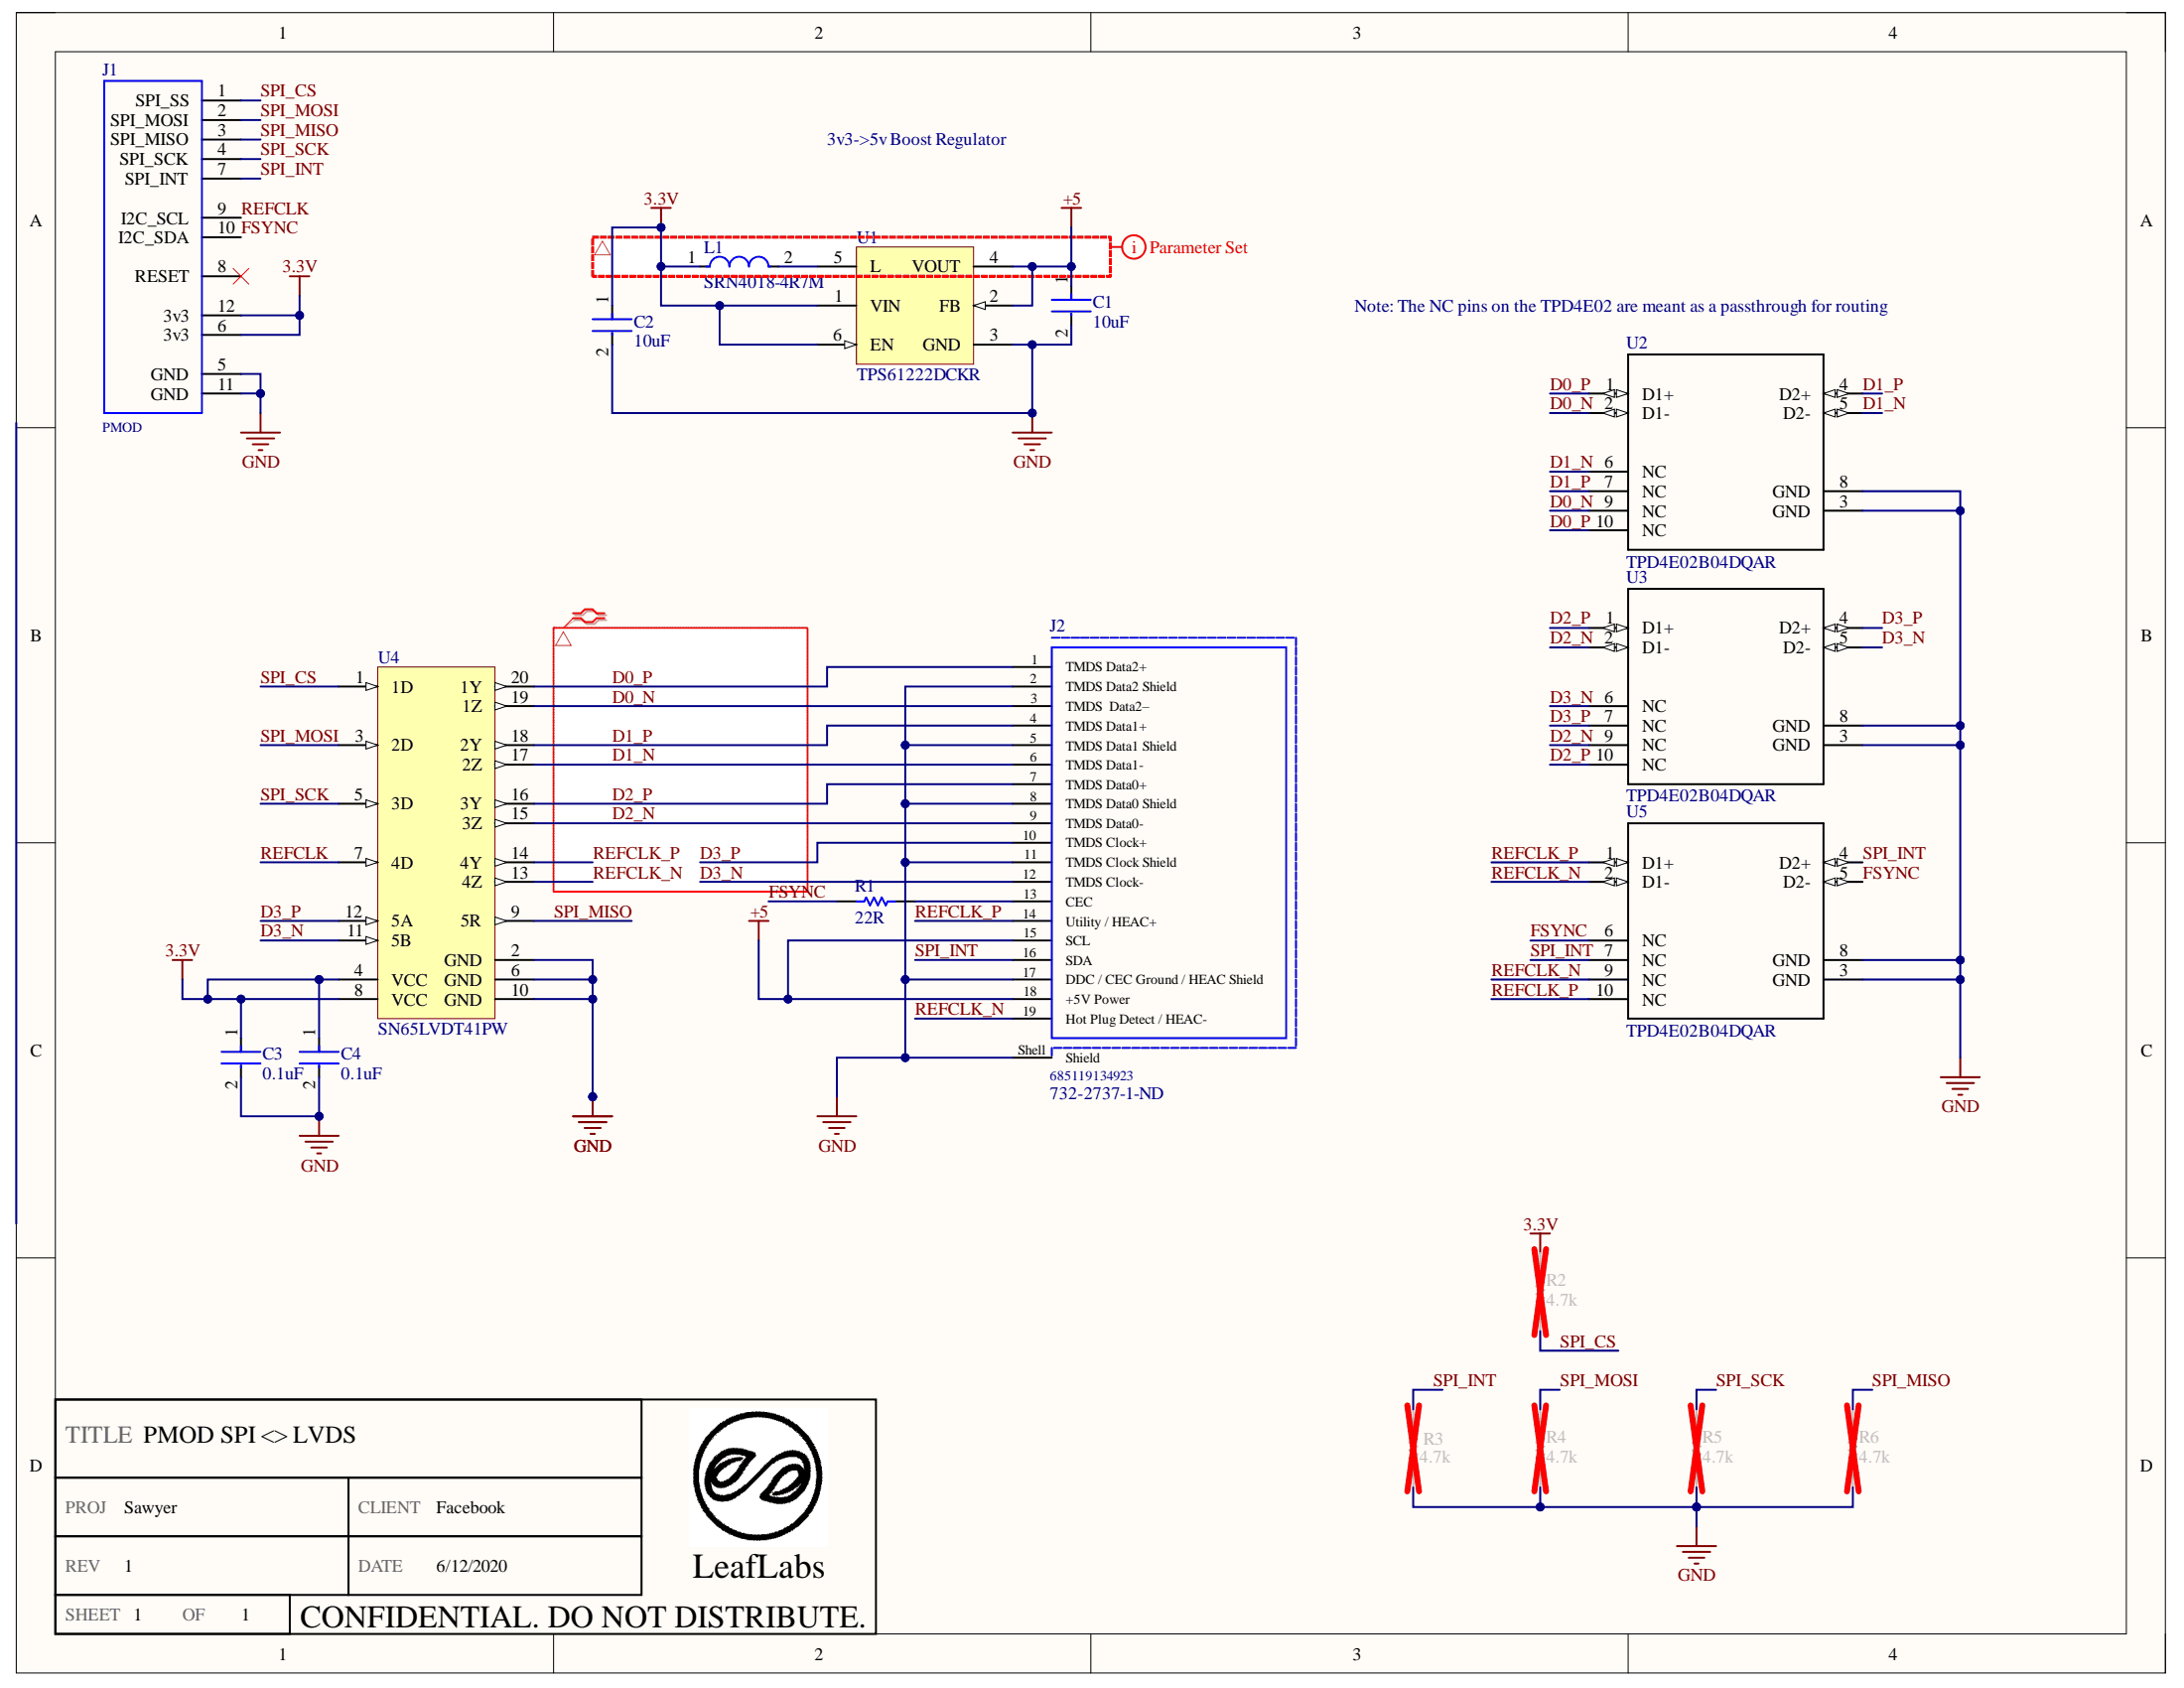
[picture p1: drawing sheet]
# Altium project SPItoLVDS.PrjPcb
1 sheet, 18 parts. Net scope: global (net labels, ports and power ports of the same name join across sheets).
Board file: SPItoLVDS.PcbDoc

## Sheet SPItoLVDS.SchDoc: PMOD SPI <> LVDS
size Letter; Revision: 1; SheetNumber: 1; SheetTotal: 1; Client: Facebook; LeaflabsProject: Sawyer

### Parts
C1  10uF  [FP-CC0603-DA-IPC_B]
C2  10uF  [FP-CC0603-DA-IPC_B]
C3  0.1uF  [FP-CC0603-DA-IPC_B]
C4  0.1uF  [FP-CC0603-DA-IPC_B]
J1  PMOD  [PMOD]
J2  685119134923  Supplier Part Number 1: 732-2737-1-ND  [685119134923]
L1  SRN4018-4R7M  [FP-SRN4018-MFG]
R1  22R  [RESC1609X50X30NL10T20]
R2  4.7k  [RESC1609X50X30NL10T20]
R3  4.7k  [RESC1609X50X30NL10T20]
R4  4.7k  [RESC1609X50X30NL10T20]
R5  4.7k  [RESC1609X50X30NL10T20]
R6  4.7k  [RESC1609X50X30NL10T20]
U1  TPS61222DCKR  [SOT363_L]
U2  TPD4E02B04DQAR  [DQA0010A]
U3  TPD4E02B04DQAR  [DQA0010A]
U4  SN65LVDT41PW  [PW0020A_L]
U5  TPD4E02B04DQAR  [DQA0010A]

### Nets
3.3V: C2.1 C3.1 C4.1 J1.6(3v3) J1.12(3v3) L1.1 R2.2 U1.1(VIN) U1.6(EN) U4.4(VCC) U4.8(VCC)
+5: C1.1 J2.15(SCL) J2.18(+5V_Power) U1.2(FB) U1.4(VOUT)
GND: C1.2 C2.2 C3.2 C4.2 J1.5(GND) J1.11(GND) J2.2(TMDS_Data2_Shield) J2.5(TMDS_Data1_Shield) J2.8(TMDS_Data0_Shield) J2.11(TMDS_Clock_Shield) J2.17(DDC_/_CEC_Ground_/_HEAC_Shield) J2.Shell(Shield) R3.1 R4.1 R5.1 R6.1 U1.3(GND) U2.3(GND) U2.8(GND) U3.3(GND) U3.8(GND) U4.2(GND) U4.6(GND) U4.10(GND) U5.3(GND) U5.8(GND)
D0_N: J2.3(TMDS_Data2–) U2.2(D1-) U2.9(NC) U4.19(1Z)
D0_P: J2.1(TMDS_Data2+) U2.1(D1+) U2.10(NC) U4.20(1Y)
D1_N: J2.6(TMDS_Data1-) U2.5(D2-) U2.6(NC) U4.17(2Z)
D1_P: J2.4(TMDS_Data1+) U2.4(D2+) U2.7(NC) U4.18(2Y)
D2_N: J2.9(TMDS_Data0-) U3.2(D1-) U3.9(NC) U4.15(3Z)
D2_P: J2.7(TMDS_Data0+) U3.1(D1+) U3.10(NC) U4.16(3Y)
D3_N: J2.12(TMDS_Clock-) U3.5(D2-) U3.6(NC) U4.11(5B)
D3_P: J2.10(TMDS_Clock+) U3.4(D2+) U3.7(NC) U4.12(5A)
FSYNC: J1.10(I2C_SDA) R1.1 U5.5(D2-) U5.6(NC)
REFCLK: J1.9(I2C_SCL) U4.7(4D)
REFCLK_N: J2.19(Hot_Plug_Detect_/_HEAC-) U4.13(4Z) U5.2(D1-) U5.9(NC)
REFCLK_P: J2.14(Utility_/_HEAC+) U4.14(4Y) U5.1(D1+) U5.10(NC)
SPI_CS: J1.1(SPI_SS) R2.1 U4.1(1D)
SPI_INT: J1.7(SPI_INT) J2.16(SDA) R3.2 U5.4(D2+) U5.7(NC)
SPI_MISO: J1.3(SPI_MISO) R6.2 U4.9(5R)
SPI_MOSI: J1.2(SPI_MOSI) R4.2 U4.3(2D)
SPI_SCK: J1.4(SPI_SCK) R5.2 U4.5(3D)
NetJ2_13: J2.13(CEC) R1.2
NetL1_2: L1.2 U1.5(L)

Not connected (* = marked no-connect by the designer): J1 8(RESET)*

### Layout directives
differential pair: D0_N, D0_P, D1_N, D1_P, D2_N, D2_P, D3_N, D3_P, REFCLK_N, REFCLK_P
net class SMPS_POUR: (no net found under the mark)

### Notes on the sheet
- Note: No decouple caps needed, passive device
- 3v3->5v Boost Regulator
- Note: The NC pins on the TPD4E02 are meant as a passthrough for routing

## Assembly variants
No Pull Resistors: not fitted R2 R3 R4 R5 R6
